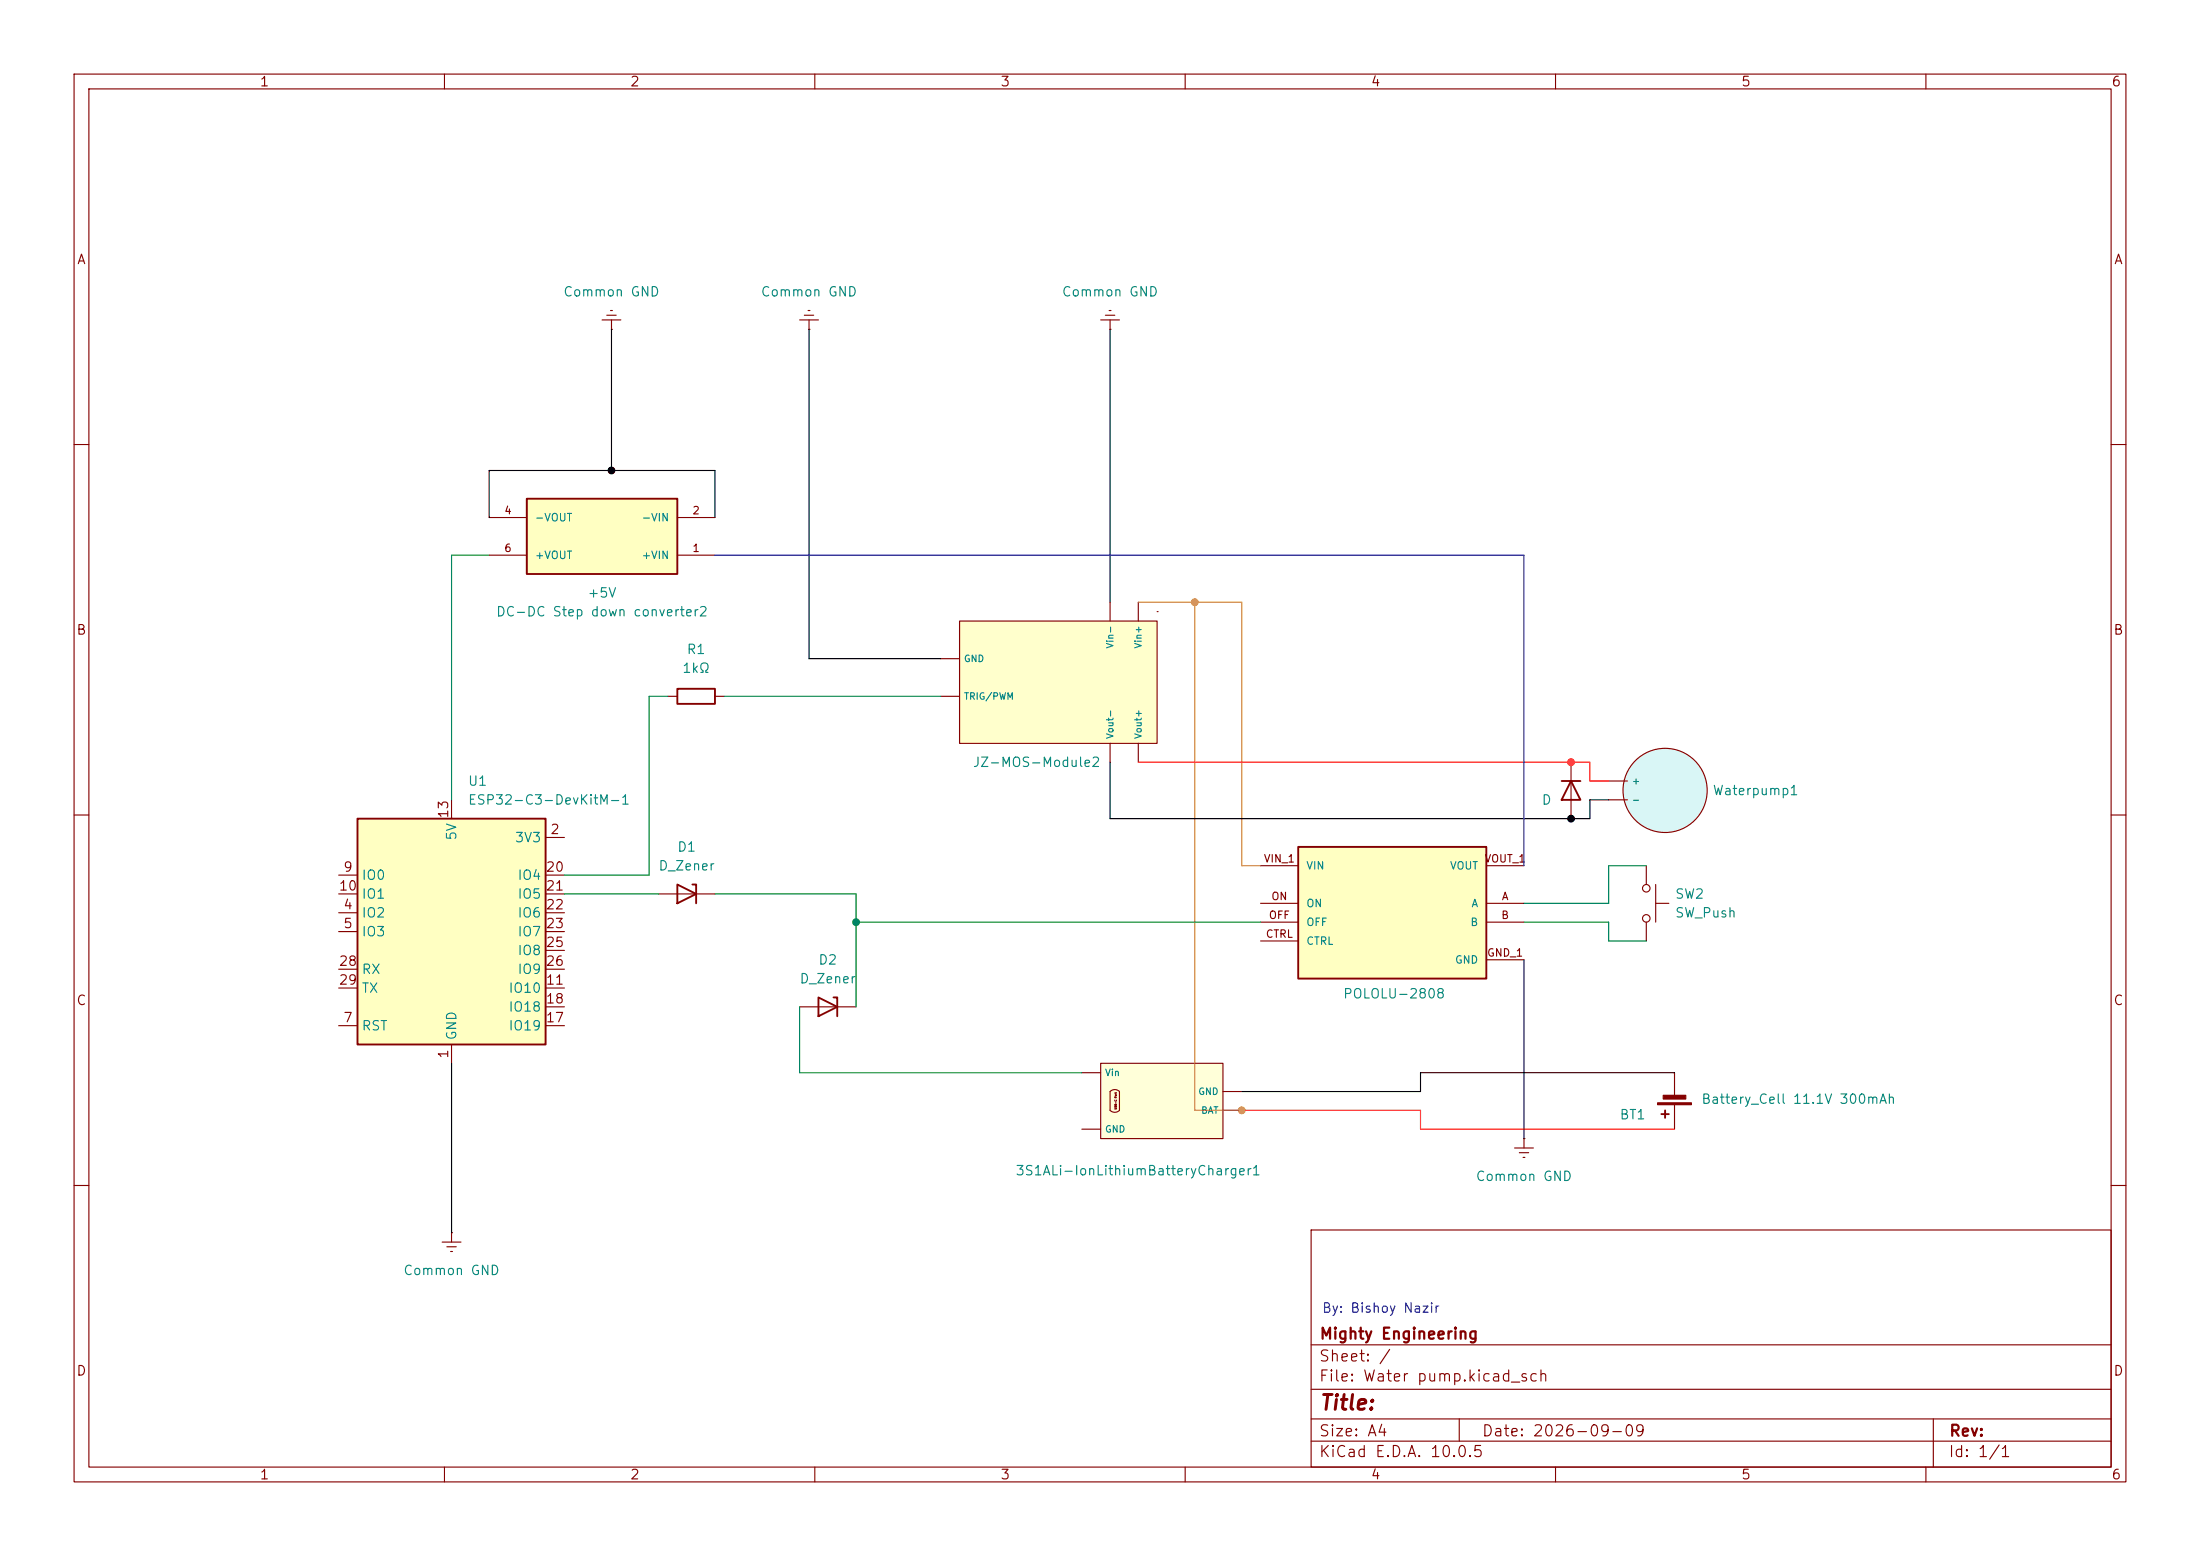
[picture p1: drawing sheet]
<svg xmlns="http://www.w3.org/2000/svg" width="297mm" height="210mm" viewBox="0 0 297 210" stroke-linecap="round" stroke-linejoin="round" font-family="sans-serif">
<g fill="none" stroke="#840000" stroke-width=".15">
<path d="M10 10h277v190h-277zM12 12h273v186h-273zM60 10v2M110 10v2M160 10v2M210 10v2M260 10v2M10 60h2M285 60h2M10 110h2M285 110h2M10 160h2"/>
<path d="M177 166h108v32h-108zM285 160h2M60 198v2M110 198v2M160 198v2M177 194.5h108M177 191.5h108M177 187.5h108M177 181.5h108M197 191.5v3M210 198v2M260 198v2"/>
<path d="M261 191.5v6.5"/>
</g>
<path d="M148.6 143.5h16.5v10.2h-16.5z" fill="#ffffd9"/>
<path d="M146 144.8h2.6M146 152.4h2.6M148.6 143.5h16.5v10.2h-16.5zM149.9 147.3a.9 .9 0 0 1 1.2 0v2.6a.9 .9 0 0 1-1.2 0zM165.1 147.3h2.5M165.1 149.9h2.5" fill="none" stroke="#840000" stroke-width=".15"/>
<path d="M175.3 114.3h25.4v17.8h-25.4z" fill="#ffffc2"/>
<path d="M175.3 114.3h25.4v17.8h-25.4zM210.8 105.4h2.6M212.1 105.4l1.3 2.6h-2.6z" fill="none" stroke="#840000" stroke-width=".25"/>
<g fill="none" stroke="#840000" stroke-width=".15">
<path d="M170.2 116.8h5.1M200.7 116.8h5M212.1 102.9v7.6M222.2 116.8v2.6M223.5 119.4v5.1M170.2 121.9h5.1M170.2 124.5h5.1M170.2 127h5.1M200.7 121.9h5M200.7 124.5h5M200.7 129.5h5M222.2 124.5v2.5"/>
<path d="M223.5 121.9h1.8M204.5 154.9h2.5M205.1 155.6h1.3M205.6 156.2h.3M205.7 153.7h.1M205.7 153.7v1.2"/>
<circle cx="222.3" cy="119.9" r=".51"/>
<circle cx="222.3" cy="124" r=".51"/>
</g>
<path d="M129.5 83.8h26.7v16.5h-26.7z" fill="#ffc"/>
<g fill="none" stroke="#840000" stroke-width=".15">
<path d="M90.2 94h1.2M96.5 94h1.3M127 88.9h2.5M127 94h2.5M129.5 83.8h26.7v16.5h-26.7zM149.9 81.3v2.5M153.7 81.3v2.5M156.2 82.6h.1M149.9 100.3v2.6M153.7 100.3v2.6M88.9 120.7h7.6M226.1 144.8v3.3"/>
<path d="M226.1 149.1v3.3M59.7 167.6h2.5M60.3 168.3h1.3M60.8 168.9h.3M61 166.4h.1M61 166.4v1.2"/>
</g>
<g fill="#840000" stroke="#840000" stroke-width=".15">
<path d="M223.8 148.8h4.5v.3h-4.5z"/>
<path d="M224.5 147.8h3.1v.5h-3.1z"/>
</g>
<path d="M91.4 93h5.1v2h-5.1zM91.4 119.4l2.6 1.3-2.6 1.2zM93.5 119.4h.5v2.5M224.3 150.4h1M224.8 149.9v1" fill="none" stroke="#840000" stroke-width=".25"/>
<path d="M48.3 110.5h25.4v30.5h-25.4z" fill="#ffffc2"/>
<path d="M48.3 110.5h25.4v30.5h-25.4zM110.5 134.6l2.5 1.3-2.5 1.3zM112.5 134.6h.5v2.6" fill="none" stroke="#840000" stroke-width=".25"/>
<g fill="none" stroke="#840000" stroke-width=".15">
<path d="M81.3 43.2h2.5M81.9 42.5h1.3M82.4 41.9h.3M82.5 44.5h.1M82.5 43.2v1.3M107.9 43.2h2.6M108.6 42.5h1.3M109.1 41.9h.2M109.2 44.5h.1M109.2 43.2v1.3M148.6 43.2h2.5M149.2 42.5h1.3"/>
<path d="M149.7 41.9h.3M149.9 44.5h.1M149.9 43.2v1.3M45.7 118.1h2.6M61 108v2.5M73.7 113h2.5M73.7 118.1h2.5M217.2 105.4h2.5M217.2 108h2.5M45.7 123.2h2.6M45.7 125.7h2.6M45.7 138.4h2.6"/>
<path d="M45.7 120.7h2.6M45.7 133.4h2.6M45.7 130.8h2.6M73.7 123.2h2.5M73.7 125.7h2.5M73.7 138.4h2.5M73.7 120.7h2.5M73.7 133.4h2.5M73.7 135.9h2.5M73.7 128.3h2.5M73.7 130.8h2.5M107.9 135.9h7.7"/>
<path d="M61 141v2.5"/>
<circle cx="224.8" cy="106.7" r="5.7"/>
</g>
<circle cx="224.8" cy="106.7" r="5.7" fill="#d9f6f6" stroke="#d9f6f6" stroke-width=".14"/>
<path d="M71.1 67.3h20.3v10.2h-20.3z" fill="#ffffc2"/>
<path d="M71.1 67.3h20.3v10.2h-20.3z" fill="none" stroke="#840000" stroke-width=".25"/>
<path d="M66 74.9h5.1M66 69.9h5.1M91.4 74.9h5.1M91.4 69.9h5.1" fill="none" stroke="#840000" stroke-width=".15"/>
<path d="M82.5 44.5v19M109.2 44.5v44.4h17.8M149.9 44.5v36.8M66 69.9v-6.4h30.5v6.4M149.9 102.9v7.6h64.7v-2.5h2.6M205.7 129.5v24.2M61 143.5v22.9M226.1 144.8h-34.3v2.5h-24.2" fill="none" stroke="#000" stroke-width=".15"/>
<path d="M153.7 102.9h60.9v2.5h2.6M167.6 149.9h24.2v2.5h34.3" fill="none" stroke="#f00" stroke-width=".15"/>
<path d="M153.7 81.3h13.9v35.5h2.6M161.3 81.3v68.6h6.3" fill="none" stroke="#dd8500" stroke-width=".15"/>
<path d="M66 74.9h-5v33.1M90.2 94h-2.6v24.1h-11.4M97.8 94h29.2M222.2 116.8h-5v5.1h-11.5M76.2 120.7h12.7M96.5 120.7h19.1v15.2M107.9 135.9v8.9h38.1M115.6 124.5h54.6M205.7 124.5h11.5v2.5h5" fill="none" stroke="#008400" stroke-width=".15"/>
<path d="M96.5 74.9h109.2v41.9" fill="none" stroke="#0000c2" stroke-width=".15"/>
<g fill="#dd8500" stroke="#dd8500" stroke-width=".14">
<circle cx="167.6" cy="149.9" r=".46"/>
<circle cx="161.3" cy="81.3" r=".46"/>
</g>
<circle cx="115.6" cy="124.5" r=".46" fill="#008400" stroke="#008400" stroke-width=".14"/>
<g fill="#000" stroke="#000" stroke-width=".14">
<circle cx="82.5" cy="63.5" r=".46"/>
<circle cx="212.1" cy="110.5" r=".46"/>
</g>
<circle cx="212.1" cy="102.9" r=".46" fill="#f00" stroke="#f00" stroke-width=".14"/>
<text font-size="2" fill="#840000" x="178" y="190.8">Title:</text>
<g font-size="1.5" fill="#840000">
<text x="178" y="184.1">Sheet: /</text>
<text x="178" y="181.1">Mighty Engineering</text>
<text x="178" y="186.8">File: Water pump.kicad_sch</text>
<text x="178" y="197">KiCad E.D.A. 10.0.5</text>
<text x="178" y="194.2">Size: A4</text>
<text x="200" y="194.2">Date: 2026-09-09</text>
<text x="263" y="197">Id: 1/1</text>
<text x="263" y="194.2">Rev:</text>
</g>
<g font-size="1.3" fill="#840000">
<text x="35" y="12">1</text>
<text x="85" y="12">2</text>
<text x="135" y="12">3</text>
<text x="185" y="12">4</text>
<text x="235" y="12">5</text>
<text x="285" y="12">6</text>
<text x="10.3" y="36">A</text>
<text x="285.3" y="36">A</text>
<text x="10.2" y="86">B</text>
<text x="285.2" y="86">B</text>
<text x="60.8" y="110.6" transform="rotate(-90 60.8 110.6)">13</text>
<text x="74.2" y="112.9">2</text>
<text x="46.3" y="118">9</text>
<text x="73.6" y="118">20</text>
<text x="45.7" y="120.5">10</text>
<text x="46.3" y="123.1">4</text>
<text x="46.3" y="125.6">5</text>
<text x="73.6" y="120.5">21</text>
<text x="73.6" y="123.1">22</text>
<text x="73.6" y="125.6">23</text>
<text x="45.7" y="130.7">28</text>
<text x="73.6" y="128.1">25</text>
<text x="73.6" y="130.7">26</text>
<text x="10.2" y="136">C</text>
<text x="45.7" y="133.2">29</text>
<text x="73.6" y="133.2">11</text>
<text x="73.6" y="135.8">18</text>
<text x="285.2" y="136">C</text>
<text x="46.3" y="138.3">7</text>
<text x="60.8" y="143" transform="rotate(-90 60.8 143)">1</text>
<text x="73.6" y="138.3">17</text>
<text x="10.2" y="186">D</text>
<text x="285.2" y="186">D</text>
<text x="35" y="200">1</text>
<text x="85" y="200">2</text>
<text x="135" y="200">3</text>
<text x="185" y="200">4</text>
<text x="235" y="200">5</text>
<text x="285" y="200">6</text>
</g>
<g font-size="1.3" fill="#008484">
<text x="76" y="40.3">Common GND</text>
<text x="102.6" y="40.3">Common GND</text>
<text x="143.3" y="40.3">Common GND</text>
<text x="66.9" y="83.5">DC-DC Step down converter2</text>
<text x="79.2" y="81">+5V</text>
<text x="92.6" y="88.6">R1</text>
<text x="92" y="91.1">1kΩ</text>
<text x="63.1" y="106.4">U1</text>
<text x="131.2" y="103.8">JZ-MOS-Module2</text>
<text x="231.1" y="107.6">Waterpump1</text>
<text x="61.9" y="113.5" transform="rotate(-90 61.9 113.5)">5V</text>
<text x="63.1" y="108.9">ESP32-C3-DevKitM-1</text>
<text x="69.4" y="114">3V3</text>
<text x="208" y="108.9">D</text>
<text x="48.7" y="119.1">IO0</text>
<text x="69.8" y="119.1">IO4</text>
<text x="88.8" y="117.8">D_Zener</text>
<text x="91.3" y="115.3">D1</text>
<text x="48.7" y="124.2">IO2</text>
<text x="48.7" y="121.6">IO1</text>
<text x="69.8" y="121.6">IO5</text>
<text x="69.8" y="124.2">IO6</text>
<text x="226" y="121.6">SW2</text>
<text x="226" y="124.2">SW_Push</text>
<text x="48.7" y="126.7">IO3</text>
<text x="48.7" y="131.8">RX</text>
<text x="69.8" y="126.7">IO7</text>
<text x="69.8" y="129.2">IO8</text>
<text x="69.8" y="131.8">IO9</text>
<text x="110.4" y="130.5">D2</text>
<text x="48.7" y="134.3">TX</text>
<text x="68.6" y="134.3">IO10</text>
<text x="68.6" y="136.9">IO18</text>
<text x="107.9" y="133">D_Zener</text>
<text x="181.2" y="135.1">POLOLU-2808</text>
<text x="48.7" y="139.4">RST</text>
<text x="61.9" y="140.5" transform="rotate(-90 61.9 140.5)">GND</text>
<text x="68.6" y="139.4">IO19</text>
<text x="229.6" y="149.3">Battery_Cell 11.1V 300mAh</text>
<text x="218.6" y="151.4">BT1</text>
<text x="137" y="159">3S1ALi-IonLithiumBatteryCharger1</text>
<text x="199.1" y="159.7">Common GND</text>
<text x="54.4" y="172.4">Common GND</text>
</g>
<text font-size="1.3" fill="#0000c2" x="178.4" y="177.5">By: Bishoy Nazir</text>
<g font-size="1" fill="#840000">
<text x="68" y="69.7">4</text>
<text x="93.4" y="69.7">2</text>
<text x="68" y="74.7">6</text>
<text x="93.4" y="74.7">1</text>
<text x="170.5" y="116.7">VIN_1</text>
<text x="200.3" y="116.7">VOUT_1</text>
<text x="171.2" y="124.3">OFF</text>
<text x="171.6" y="121.7">ON</text>
<text x="202.6" y="124.3">B</text>
<text x="202.7" y="121.7">A</text>
<text x="170.8" y="126.8">CTRL</text>
<text x="200.7" y="129.4">GND_1</text>
</g>
<g font-size="1" fill="#008484">
<text x="72.1" y="70.6">-VOUT</text>
<text x="86.5" y="70.6">-VIN</text>
<text x="72.1" y="75.7">+VOUT</text>
<text x="86.5" y="75.7">+VIN</text>
<text x="176.3" y="117.6">VIN</text>
<text x="195.7" y="117.6">VOUT</text>
<text x="176.3" y="125.2">OFF</text>
<text x="176.3" y="122.7">ON</text>
<text x="198.4" y="125.2">B</text>
<text x="198.6" y="122.7">A</text>
<text x="176.3" y="127.8">CTRL</text>
<text x="196.3" y="130.3">GND</text>
</g>
<g font-size=".9" fill="#008484">
<text x="130.1" y="89.6">GND</text>
<text x="150.5" y="87.6" transform="rotate(-90 150.5 87.6)">Vin-</text>
<text x="154.3" y="87.6" transform="rotate(-90 154.3 87.6)">Vin+</text>
<text x="130.1" y="94.7">TRIG/PWM</text>
<text x="150.5" y="99.8" transform="rotate(-90 150.5 99.8)">Vout-</text>
<text x="154.3" y="99.8" transform="rotate(-90 154.3 99.8)">Vout+</text>
<text x="220.2" y="106.1">+</text>
<text x="220.2" y="108.6">-</text>
<text x="149.1" y="145.5">Vin</text>
<text x="161.7" y="148">GND</text>
<text x="149.1" y="153.1">GND</text>
<text x="162.1" y="150.5">BAT</text>
</g>
<text font-size=".3" fill="#840000" x="150.8" y="149.8" transform="rotate(-90 150.8 149.8)">USB-C Port</text>
</svg>
